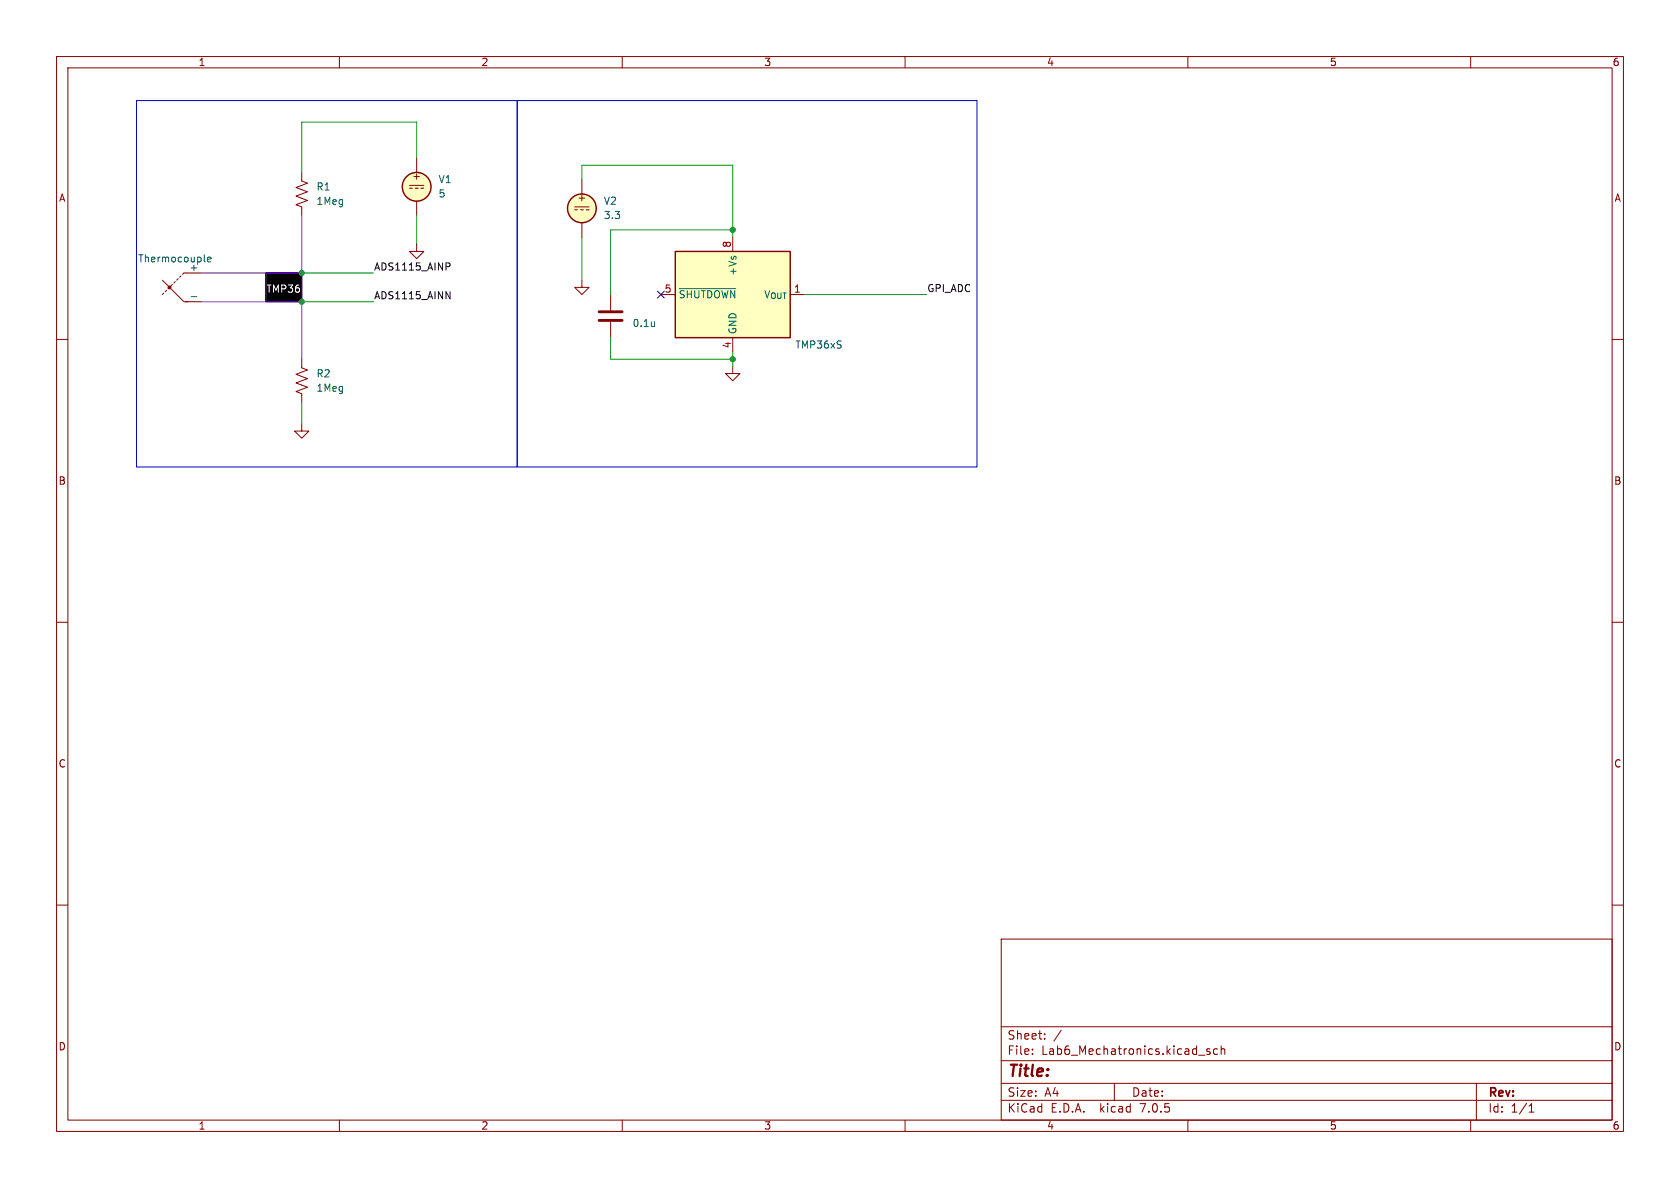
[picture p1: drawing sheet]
<svg xmlns="http://www.w3.org/2000/svg" width="297mm" height="210mm" viewBox="0 0 297 210" stroke-linecap="round" stroke-linejoin="round" font-family="sans-serif">
<g fill="none" stroke="#840000" stroke-width=".18">
<path d="M10 10h277v190h-277zM12 12h273v186h-273zM60 10v2M110 10v2M160 10v2M210 10v2M260 10v2M53.3 30.5v1.5l1.1 .4-2.1 .7 2.1 .8-2.1 .8 2.1 .7-2.1 .8 1 .4v1.5M72.4 32.8h2.5M72.4 33.3h.5M73.4 33.3h.5M73.7 27.9v2.6"/>
<path d="M73.7 35.6v2.5M74.4 33.3h.5M101.6 36.6h2.5M101.6 37.1h.5M102.6 37.1h.5M102.9 31.8v2.5M102.9 39.4v2.5M103.6 37.1h.5M10 60h2M28.7 49.5l3.8 3.8h.8M29 51.8l-.3 .3M29.5 51.3l-.3 .3"/>
<path d="M30 50.8l-.3 .3M30.5 50.3l-.3 .2M31 49.8l-.3 .2M31.5 49.3l-.3 .2M32 48.8l-.3 .2M32.8 53.3h2.8M35.6 48.3h-3.1l-.2 .2M73.7 43.2v1.3h1.2l-1.2 1.2-1.3-1.2h1.3M102.9 49.5v1.3h1.2l-1.2 1.3-1.3-1.3h1.3M107.9 52.1v2.8M107.9 56.9v2.8M116.8 52.1h2.6"/>
<path d="M129.5 41.9v2.6M129.5 59.7v2.5M285 60h2M53.3 63.5v1.5l1.1 .4-2.1 .8 2.1 .7-2.1 .8 2.1 .8-2.1 .7 1 .4v1.5M53.3 74.9v1.3h1.3l-1.3 1.3-1.2-1.3h1.2M129.5 64.8v1.2h1.3l-1.3 1.3-1.2-1.3h1.2M10 110h2M285 110h2M10 160h2M285 160h2M177 166h108v32h-108zM60 198v2"/>
<path d="M110 198v2M160 198v2M177 194.5h108M177 191.5h108M177 187.5h108M177 181.5h108M182.5 186.3v.1M182.5 185.5v.1M184.7 183.6v.1M184.7 182.8v.1M187.6 182.1l-1.3 2M197 191.5v3"/>
<path d="M210 198v2M211.9 186.5h1.1M213.9 185.5l-.4-.1-.2 .2 .1 .2 .5 .2v.3h-.6M215.2 185.5l-.4-.1-.3 .3v.4l.2 .2h.5M215.9 185.5l.2-.1 .4 .1v.9M215.9 184.9v1.5M260 198v2M261 191.5v6.5M270.3 196.6h.9M270.3 195.5l.4-.4v1.5"/>
</g>
<path d="M47 48.3h6.3v5h-6.3z" fill="#000" stroke="#000" stroke-width=".18"/>
<g fill="#ffffc2" stroke="#ffffc2" stroke-width=".18">
<path d="M119.4 44.5h20.3v15.2h-20.3z"/>
<circle cx="102.9" cy="36.8" r="2.54"/>
<circle cx="73.7" cy="33" r="2.54"/>
</g>
<g fill="none" stroke="#840000" stroke-width=".25">
<path d="M119.4 44.5h20.3v15.2h-20.3z"/>
<circle cx="73.7" cy="33" r="2.54"/>
<circle cx="102.9" cy="36.8" r="2.54"/>
</g>
<path d="M105.9 56.6h4.1M105.9 55.1h4.1" fill="none" stroke="#840000" stroke-width=".51"/>
<path d="M33.8 52.4h1M36.2 46.2l.1 .1M36.7 45.9l.6-.1-.1-.3h-.3l-.2 .1 .1 .6h.4M120.1 51h10" fill="none" stroke="#006464" stroke-width=".18"/>
<circle cx="30" cy="50.8" r=".25" fill="#840000" stroke="#840000" stroke-width=".18"/>
<path d="M78.8 51.6l.8 1.2v-1.2M78.8 46.5h.5l.3 .2-.2 .4h-.6" fill="none" stroke="#0f0f0f" stroke-width=".18"/>
<path d="M24.1 17.8h67.3v64.8h-67.3zM91.4 17.8h81.3v64.8h-81.3zM47 48.3h6.3v5h-6.3z" fill="none" stroke="#0000c2" stroke-width=".18"/>
<path d="M53.3 38.1v10.2h-17.7M35.6 53.3h17.7v10.2" fill="none" stroke="#7b08af" stroke-width=".18"/>
<path d="M73.7 27.9v-6.3h-20.4v8.9M73.7 38.1v5.1M102.9 31.8v-2.6h26.6v12.7M53.3 53.3h12.7M53.3 48.3h12.7M102.9 41.9v7.6M107.9 59.7v3.8h21.6M129.5 40.6h-21.6v11.5M142.2 52.1h21.6M53.3 71.1v3.8M129.5 62.2v2.6" fill="none" stroke="#009600" stroke-width=".18"/>
<path d="M116.2 51.5l1.2 1.2M117.4 51.5l-1.2 1.2" fill="none" stroke="#000084" stroke-width=".18"/>
<g fill="#009600" stroke="#009600" stroke-width=".18">
<circle cx="53.3" cy="53.3" r=".46"/>
<circle cx="53.3" cy="48.3" r=".46"/>
<circle cx="129.5" cy="40.6" r=".46"/>
<circle cx="129.5" cy="63.5" r=".46"/>
</g>
<text font-size="2.8" fill="#840000" x="178" y="190.8">Title:</text>
<g font-size="2.1" fill="#840000">
<text x="178" y="183.9">Sheet:</text>
<text x="178" y="186.6">File:</text>
<text x="184" y="186.6">Lab6_Mechatronics.kicad_sch</text>
<text x="178" y="196.8">KiCad</text>
<text x="178" y="194">Size:</text>
<text x="184.6" y="194">A4</text>
<text x="185.7" y="196.8">E.D.A.</text>
<text x="194.4" y="196.8">kicad</text>
<text x="200" y="194">Date:</text>
<text x="201.5" y="196.8">7.0.5</text>
<text x="263" y="194.2">Rev:</text>
<text x="263" y="196.8">Id:</text>
<text x="267" y="196.8">1/1</text>
</g>
<g font-size="1.8" fill="#840000">
<text x="35" y="11.8">1</text>
<text x="85" y="11.8">2</text>
<text x="135" y="11.8">3</text>
<text x="185" y="11.8">4</text>
<text x="235" y="11.8">5</text>
<text x="285" y="11.8">6</text>
<text x="10.4" y="35.8">A</text>
<text x="72.8" y="31.9">+</text>
<text x="102" y="35.8">+</text>
<text x="285.4" y="35.8">A</text>
<text x="10.3" y="85.8">B</text>
<text x="285.3" y="85.8">B</text>
<text x="10.3" y="135.8">C</text>
<text x="285.3" y="135.8">C</text>
<text x="10.3" y="185.8">D</text>
<text x="285.3" y="185.8">D</text>
<text x="35" y="199.8">1</text>
<text x="85" y="199.8">2</text>
<text x="135" y="199.8">3</text>
<text x="185" y="199.8">4</text>
<text x="235" y="199.8">5</text>
<text x="285" y="199.8">6</text>
</g>
<g font-size="1.8" fill="#006464">
<text x="55.9" y="33.8">R1</text>
<text x="77.5" y="32.5">V1</text>
<text x="77.5" y="35.1">5</text>
<text x="55.9" y="36.4">1Meg</text>
<text x="106.7" y="36.3">V2</text>
<text x="106.7" y="38.9">3.3</text>
<text x="24.4" y="46.5">Thermocouple</text>
<text x="33.4" y="48">+</text>
<text x="119.9" y="52.9">~{SHUTDOWN}</text>
<text x="130.4" y="48.8" transform="rotate(-90 130.4 48.8)">+Vs</text>
<text x="135" y="52.9">V_{OUT}</text>
<text x="111.8" y="58">0.1u</text>
<text x="130.4" y="59.2" transform="rotate(-90 130.4 59.2)">GND</text>
<text x="140.5" y="61.8">TMP36xS</text>
<text x="55.9" y="66.9">R2</text>
<text x="55.9" y="69.4">1Meg</text>
</g>
<g font-size="1.8" fill="#0f0f0f">
<text x="66" y="47.9">ADS1115_AINP</text>
<text x="66" y="53">ADS1115_AINN</text>
<text x="163.8" y="51.7">GPI_ADC</text>
</g>
<g font-size="1.8" fill="#a90000">
<text x="129.3" y="43.8" transform="rotate(-90 129.3 43.8)">8</text>
<text x="117.4" y="51.8">5</text>
<text x="140.3" y="51.8">1</text>
<text x="129.3" y="61.6" transform="rotate(-90 129.3 61.6)">4</text>
</g>
<text font-size="1.8" fill="#fff" x="47" y="51.8">TMP36</text>
</svg>
